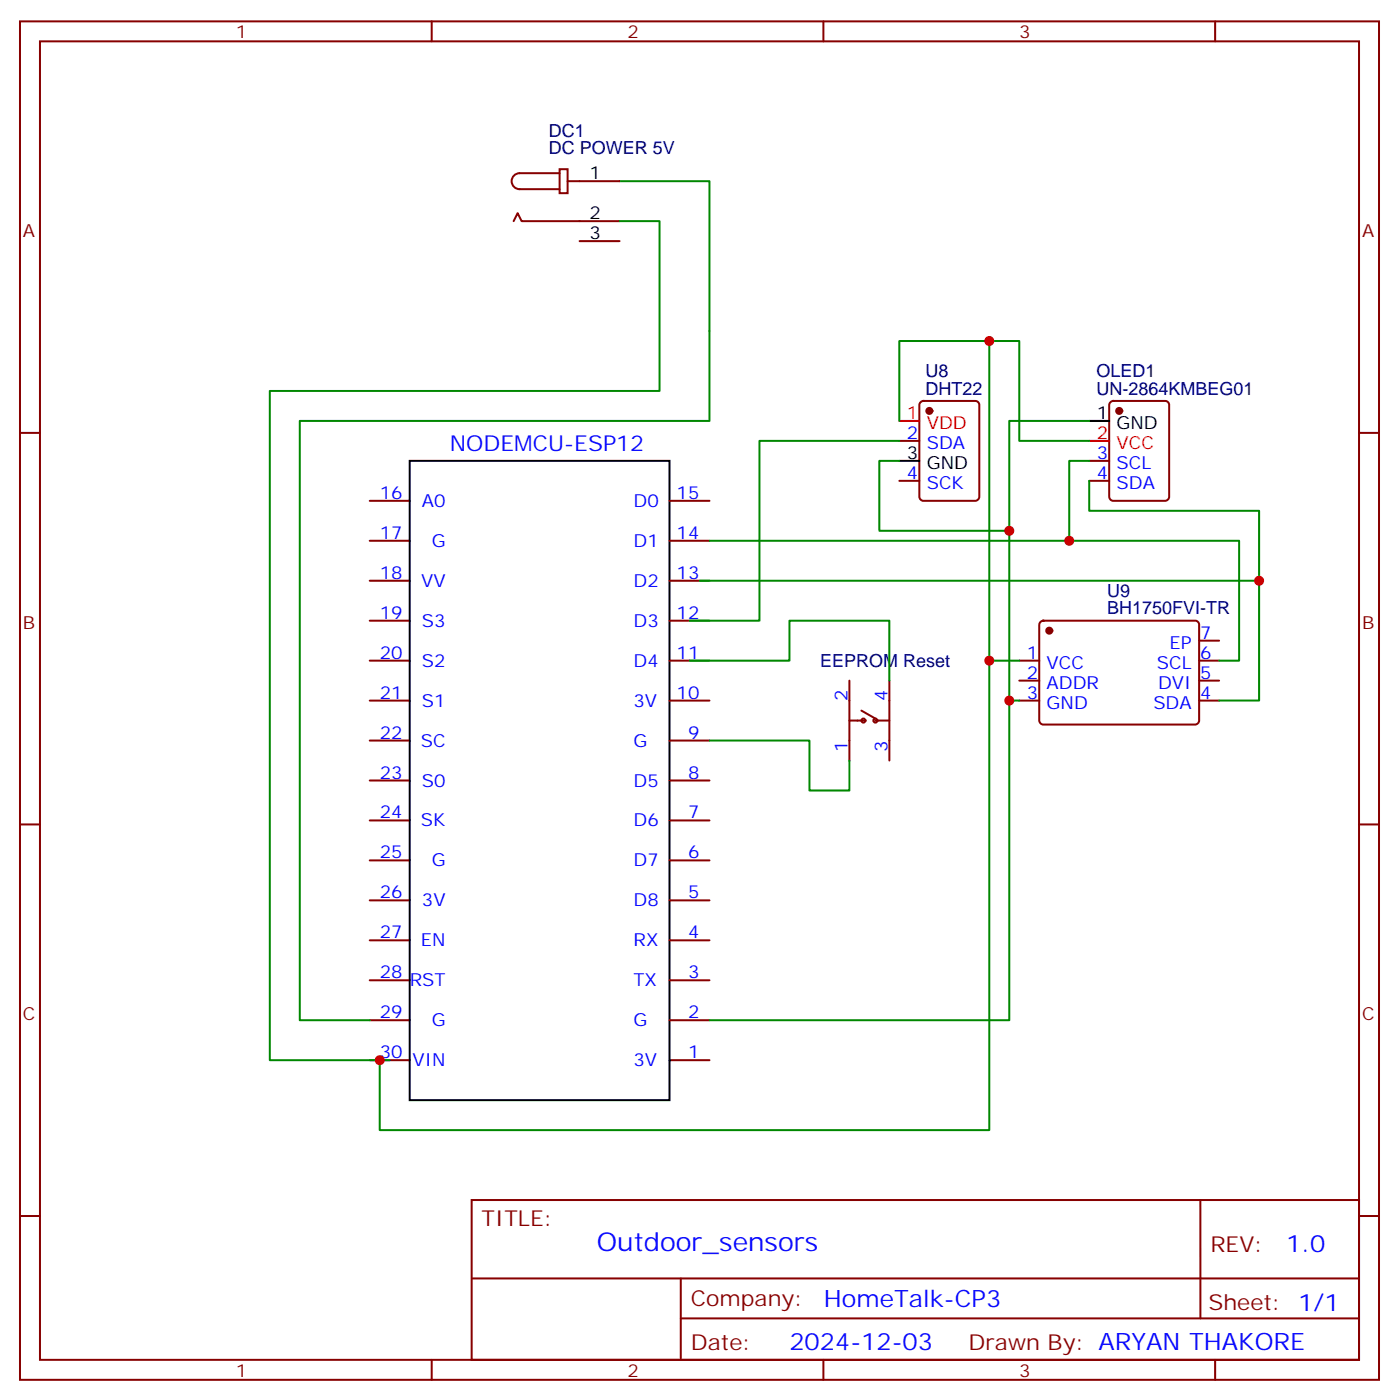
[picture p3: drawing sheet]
<svg xmlns="http://www.w3.org/2000/svg" width="247mm" height="247mm" viewBox="0 0 247 247" stroke-linecap="round" stroke-linejoin="round" font-family="sans-serif">
<g fill="none" stroke="#870000" stroke-width=".35">
<path d="M3.5 3.8h239.9v239.9h-239.9zM7.1 7.3h232.8v232.8h-232.8zM76.2 3.8v3.5M145.3 3.8v3.5M214.5 3.8v3.5M90.7 39.1l.7-1.5 .7 1.5h17.3M98.8 29.9h1.4v4.2h-1.4zM98.8 30.6h-7.1a1.41 1.41 0 0 0-1.4 1.4 1.41 1.41 0 0 0 1.4 1.4h7.1M100.2 32h9.2M102.3 42.6h7.1M3.5 76.4h3.6M158.7 77.9h3.6"/>
<path d="M162.5 71l.5-.2h9.2a.71 .71 0 0 1 .7 .7v16.2a.76 .76 0 0 1-.7 .7h-9.2a.76 .76 0 0 1-.7-.7v-16.2zM196 71l.5-.2h9.2a.71 .71 0 0 1 .7 .7v16.2a.76 .76 0 0 1-.7 .7h-9.2a.76 .76 0 0 1-.7-.7v-16.2zM239.9 76.4h3.5M65.3 88.4h7M65.3 95.5h7M118.2 88.4h7M118.2 95.5h7M158.7 84.9h3.6M192.3 84.9h3.5M192.3 81.4h3.5M65.3 102.6h7M65.3 109.6h7"/>
<path d="M65.3 116.7h7M118.2 102.6h7M118.2 109.6h7M118.2 116.7h7M179.9 116.7h3.5M183.7 109.8l.4-.2h26.9a.71 .71 0 0 1 .7 .7v16.9a.76 .76 0 0 1-.7 .8h-26.9a.76 .76 0 0 1-.7-.8v-16.9zM211.7 116.7h3.5M211.7 113.1h3.5M65.3 123.7h7M65.3 130.8h7M65.3 137.8h7M118.2 123.7h7"/>
<path d="M118.2 130.8h7M118.2 137.8h7M149.9 120.2v14.1M149.9 127.2h2.5M152 125.5l2.5 1.4M154.5 127.2h2.5M157 120.2v14.1M179.9 123.7h3.5M179.9 120.2h3.5M211.7 123.7h3.5M211.7 120.2h3.5M3.5 145.6h3.6"/>
<path d="M65.3 144.9h7M65.3 151.9h7M65.3 159h7M118.2 144.9h7M118.2 151.9h7M118.2 159h7M239.9 145.6h3.5M65.3 166.1h7M65.3 173.1h7M118.2 166.1h7M118.2 173.1h7M65.3 180.2h7"/>
<path d="M65.3 187.2h7M118.2 180.2h7M118.2 187.2h7M3.5 214.7h3.6M83.3 211.9h156.6v28.2h-156.6zM211.9 211.9v20.9M239.9 214.7h3.5M83.3 225.8h156.5M120.2 232.8h119.6M120.2 225.8v14.1M76.2 240.1v3.6M145.3 240.1v3.6"/>
<path d="M214.5 240.1v3.6"/>
<circle cx="152.4" cy="127.2" r=".35"/>
<circle cx="154.5" cy="127.2" r=".35"/>
</g>
<g fill="none" stroke="#008700" stroke-width=".35">
<path d="M109.4 32h15.8v42.3h-72.3v105.9h12.4M109.4 39.1h7v29.9h-68.8v118.2h21.2M158.7 77.9h-24.6v31.7h-12.4M158.7 74.3v-14.1h21.2v17.7h12.4M174.6 60.2v56.5M192.3 74.3h-14.1v19.4h-23v-12.3h3.5M125.2 95.5h63.5M178.2 93.7v30h1.7M192.3 81.4h-3.6v14.1h30v21.2h-3.5M192.3 84.9v5.3h29.9v33.5h-7M121.7 116.7h17.6v-7.1h17.7v10.6M123.5 102.6h98.7"/>
<path d="M179.9 116.7h-5.3v82.9h-107.6v-12.4M125.2 130.8h17.7v8.8h7v-5.3M178.2 123.7v56.5h-53"/>
</g>
<path d="M192.3 74.3h3.5M72.3 81.4h45.9v112.9h-45.9zM158.7 81.4h3.6" fill="none" stroke="#000" stroke-width=".35"/>
<g fill="#870000" stroke="#870000" stroke-width=".35">
<circle cx="164" cy="72.6" r=".53"/>
<circle cx="185.2" cy="111.4" r=".53"/>
<circle cx="197.6" cy="72.6" r=".53"/>
</g>
<path d="M158.7 74.3h3.6M192.3 77.9h3.5" fill="none" stroke="#f00" stroke-width=".35"/>
<g fill="#c00">
<circle cx="67" cy="187.2" r=".88"/>
<circle cx="174.6" cy="116.7" r=".88"/>
<circle cx="174.6" cy="60.2" r=".88"/>
<circle cx="178.2" cy="93.7" r=".88"/>
<circle cx="178.2" cy="123.7" r=".88"/>
<circle cx="222.3" cy="102.6" r=".88"/>
<circle cx="188.7" cy="95.5" r=".88"/>
</g>
<text font-size="4.6" fill="#00f" x="105.3" y="220.9">Outdoor_sensors</text>
<g font-size="4.2" fill="#00f">
<text x="227.1" y="221.2">1.0</text>
<text x="145.4" y="230.7">HomeTalk-CP3</text>
<text x="139.3" y="238.4">2024-12-03</text>
</g>
<text font-size="3.9" fill="#00f" x="79.4" y="79.6">NODEMCU-ESP12</text>
<g font-size="3.9" fill="#800">
<text x="85" y="216.5">TITLE:</text>
<text x="213.6" y="221.2">REV:</text>
<text x="121.9" y="230.7">Company:</text>
<text x="213.3" y="231.3">Sheet: 1/1</text>
<text x="121.9" y="238.4">Date:</text>
<text x="171" y="238.5">Drawn By: ARYAN THAKORE</text>
</g>
<g font-size="3.2" fill="#800">
<text x="41.6" y="6.8">1</text>
<text x="110.8" y="6.8">2</text>
<text x="179.9" y="6.8">3</text>
<text x="4.1" y="41.9">A</text>
<text x="240.4" y="41.9">A</text>
<text x="4.1" y="111">B</text>
<text x="240.4" y="111">B</text>
<text x="4.1" y="180.2">C</text>
<text x="240.4" y="180.2">C</text>
<text x="41.6" y="243.1">1</text>
<text x="110.8" y="243.1">2</text>
<text x="179.9" y="243.1">3</text>
</g>
<g font-size="3.2" fill="#000080">
<text x="96.9" y="27.3">DC POWER 5V</text>
<text x="96.9" y="24.2">DC1</text>
<text x="163.4" y="69.7">DHT22</text>
<text x="163.4" y="66.6">U8</text>
<text x="193.6" y="69.7">UN-2864KMBEG01</text>
<text x="193.6" y="66.6">OLED1</text>
<text x="195.5" y="105.4">U9</text>
<text x="195.5" y="108.5">BH1750FVI-TR</text>
<text x="144.8" y="117.8">EEPROM Reset</text>
</g>
<g font-size="3.2">
<text x="104.1" y="31.6">1</text>
<text x="104.1" y="38.7">2</text>
<text x="104.1" y="42.2">3</text>
<text x="193.6" y="74">1</text>
<text x="197.1" y="75.7">GND</text>
<text x="160.1" y="81">3</text>
<text x="163.6" y="82.8">GND</text>
</g>
<g font-size="3.2" fill="#f00">
<text x="160.1" y="74">1</text>
<text x="163.6" y="75.7">VDD</text>
<text x="193.6" y="77.5">2</text>
<text x="197.1" y="79.3">VCC</text>
</g>
<g font-size="3.2" fill="#00f">
<text x="160.1" y="77.5">2</text>
<text x="163.6" y="79.3">SDA</text>
<text x="193.6" y="81">3</text>
<text x="197.1" y="82.8">SCL</text>
<text x="67" y="88.1">16</text>
<text x="74.5" y="89.5">A0</text>
<text x="111.8" y="89.5">D0</text>
<text x="119.4" y="88.1">15</text>
<text x="160.1" y="84.6">4</text>
<text x="163.6" y="86.3">SCK</text>
<text x="193.6" y="84.6">4</text>
<text x="197.1" y="86.3">SDA</text>
<text x="67" y="95.1">17</text>
<text x="119.4" y="95.1">14</text>
<text x="76.2" y="96.6">G</text>
<text x="111.8" y="96.6">D1</text>
<text x="67" y="102.2">18</text>
<text x="74.3" y="103.6">VV</text>
<text x="111.8" y="103.6">D2</text>
<text x="119.4" y="102.2">13</text>
<text x="67" y="109.3">19</text>
<text x="74.5" y="110.7">S3</text>
<text x="111.8" y="110.7">D3</text>
<text x="119.4" y="109.3">12</text>
<text x="211.8" y="112.8">7</text>
<text x="67" y="116.3">20</text>
<text x="74.5" y="117.7">S2</text>
<text x="111.8" y="117.7">D4</text>
<text x="119.4" y="116.3">11</text>
<text x="181.3" y="116.3">1</text>
<text x="181.3" y="119.8">2</text>
<text x="184.7" y="118.1">VCC</text>
<text x="204.2" y="118.1">SCL</text>
<text x="206.4" y="114.5">EP</text>
<text x="211.8" y="119.8">5</text>
<text x="211.8" y="116.3">6</text>
<text x="67" y="123.4">21</text>
<text x="74.5" y="124.8">S1</text>
<text x="111.8" y="124.8">3V</text>
<text x="119.4" y="123.4">10</text>
<text x="149.6" y="123.7" transform="rotate(-90 149.6 123.7)">2</text>
<text x="156.6" y="123.7" transform="rotate(-90 156.6 123.7)">4</text>
<text x="181.3" y="123.4">3</text>
<text x="184.7" y="121.6">ADDR</text>
<text x="184.7" y="125.1">GND</text>
<text x="203.6" y="125.1">SDA</text>
<text x="204.4" y="121.6">DVI</text>
<text x="211.8" y="123.4">4</text>
<text x="67" y="130.4">22</text>
<text x="74.3" y="131.8">SC</text>
<text x="111.8" y="131.8">G</text>
<text x="121.5" y="130.4">9</text>
<text x="67" y="137.5">23</text>
<text x="121.5" y="137.5">8</text>
<text x="149.6" y="132.8" transform="rotate(-90 149.6 132.8)">1</text>
<text x="156.6" y="132.8" transform="rotate(-90 156.6 132.8)">3</text>
<text x="74.5" y="138.9">S0</text>
<text x="111.8" y="138.9">D5</text>
<text x="67" y="144.5">24</text>
<text x="74.3" y="145.9">SK</text>
<text x="111.8" y="145.9">D6</text>
<text x="121.5" y="144.5">7</text>
<text x="67" y="151.6">25</text>
<text x="76.2" y="153">G</text>
<text x="111.8" y="153">D7</text>
<text x="121.5" y="151.6">6</text>
<text x="67" y="158.6">26</text>
<text x="74.5" y="160.1">3V</text>
<text x="111.8" y="160.1">D8</text>
<text x="121.5" y="158.6">5</text>
<text x="67" y="165.7">27</text>
<text x="74.3" y="167.1">EN</text>
<text x="111.8" y="167.1">RX</text>
<text x="121.5" y="165.7">4</text>
<text x="67" y="172.8">28</text>
<text x="121.5" y="172.8">3</text>
<text x="67" y="179.8">29</text>
<text x="72.3" y="174.2">RST</text>
<text x="111.8" y="174.2">TX</text>
<text x="121.5" y="179.8">2</text>
<text x="76.2" y="181.2">G</text>
<text x="111.8" y="181.2">G</text>
<text x="67" y="186.9">30</text>
<text x="72.8" y="188.3">VIN</text>
<text x="111.8" y="188.3">3V</text>
<text x="121.5" y="186.9">1</text>
</g>
</svg>
